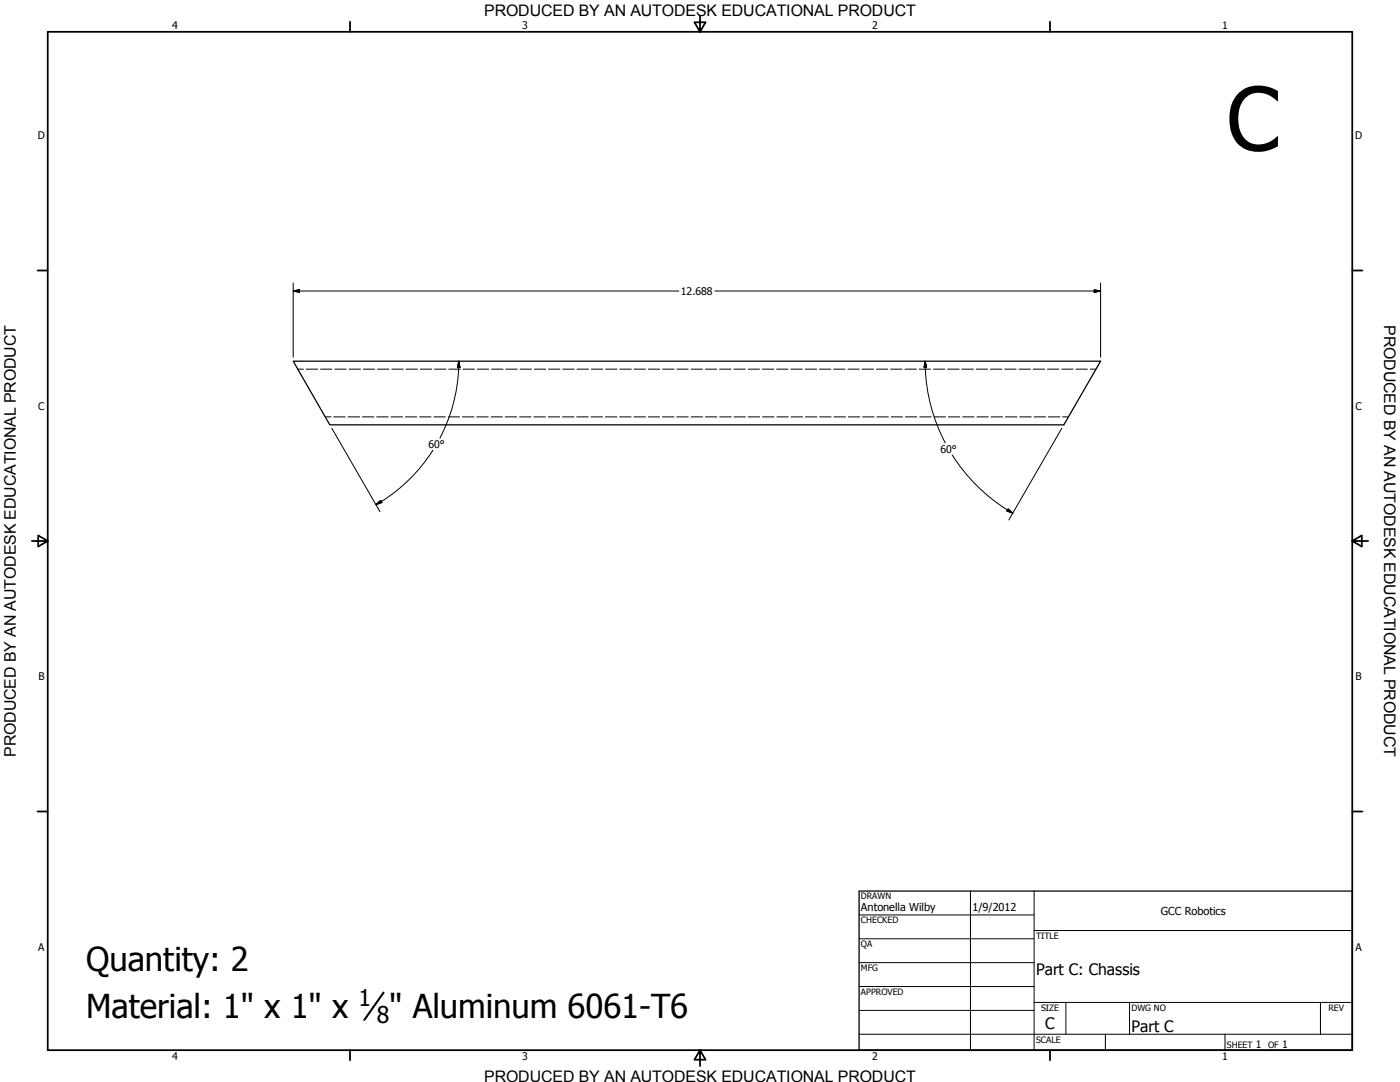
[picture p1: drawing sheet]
<svg xmlns="http://www.w3.org/2000/svg" width="559mm" height="432mm" viewBox="0 0 559 432" stroke-linecap="round" stroke-linejoin="round" font-family="sans-serif">
<!-- layer: Visible (ANSI) -->
<path d="M117 144.1h322.3l-14.7 25.4h-293z" fill="none" stroke="#000" stroke-width=".51"/>
<!-- layer: Hidden (ANSI) -->
<g fill="none" stroke="#000" stroke-width=".4">
<path d="M118.8 147.3h2.3M122.2 147.3h4.6M128 147.3h4.5M133.6 147.3h4.6M139.3 147.3h4.6M145 147.3h4.5M150.7 147.3h4.6M156.4 147.3h4.5M162.1 147.3h4.5M167.8 147.3h4.5M173.4 147.3h4.6M179.1 147.3h4.6"/>
<path d="M184.8 147.3h4.6M190.5 147.3h4.6M196.2 147.3h4.6M201.9 147.3h4.5M207.6 147.3h4.6M213.3 147.3h4.5M218.9 147.3h4.6M224.7 147.3h4.5M230.3 147.3h4.6M236 147.3h4.6M241.7 147.3h4.6M247.4 147.3h4.6"/>
<path d="M253.1 147.3h4.5M258.8 147.3h4.5M264.5 147.3h4.5M270.2 147.3h4.5M275.8 147.3h4.6M281.6 147.3h4.5M287.2 147.3h4.6M292.9 147.3h4.6M298.6 147.3h4.5M304.3 147.3h4.6M310 147.3h4.5M315.7 147.3h4.5"/>
<path d="M321.4 147.3h4.5M327.1 147.3h4.5M332.7 147.3h4.6M338.5 147.3h4.5M344.1 147.3h4.6M349.8 147.3h4.6M355.5 147.3h4.5M361.2 147.3h4.6M366.9 147.3h4.5M372.6 147.3h4.5M378.3 147.3h4.5M383.9 147.3h4.6"/>
<path d="M389.6 147.3h4.6M395.4 147.3h4.5M401 147.3h4.6M406.7 147.3h4.6M412.4 147.3h4.5M418.1 147.3h4.6M423.8 147.3h4.5M429.5 147.3h4.5M435.2 147.3h2.3M129.9 166.4h2.2M133.2 166.4h4.6M138.9 166.4h4.6"/>
<path d="M144.7 166.4h4.5M150.4 166.4h4.5M156.1 166.4h4.6M161.8 166.4h4.5M167.4 166.4h4.6M173.2 166.4h4.5M178.9 166.4h4.6M184.6 166.4h4.6M190.3 166.4h4.6M196 166.4h4.5M201.7 166.4h4.5M207.4 166.4h4.6"/>
<path d="M213.1 166.4h4.6M218.8 166.4h4.6M224.5 166.4h4.6M230.2 166.4h4.6M235.9 166.4h4.6M241.6 166.4h4.6M247.3 166.4h4.6M253 166.4h4.6M258.8 166.4h4.5M264.4 166.4h4.6M270.1 166.4h4.6M275.8 166.4h4.6"/>
<path d="M281.6 166.4h4.5M287.3 166.4h4.5M293 166.4h4.5M298.6 166.4h4.6M304.4 166.4h4.5M310.1 166.4h4.5M315.8 166.4h4.6M321.5 166.4h4.6M327.2 166.4h4.5M332.9 166.4h4.5M338.6 166.4h4.6M344.3 166.4h4.6"/>
<path d="M350 166.4h4.6M355.7 166.4h4.5M361.4 166.4h4.6M367.1 166.4h4.6M372.8 166.4h4.6M378.5 166.4h4.6M384.2 166.4h4.6M390 166.4h4.5M395.6 166.4h4.6M401.3 166.4h4.6M407 166.4h4.6M412.7 166.4h4.6"/>
<path d="M418.5 166.4h4.5M424.1 166.4h2.3"/>
</g>
<!-- layer: Border (ANSI) -->
<g fill="none" stroke="#000" stroke-width=".7">
<path d="M19 12.7h520.8v406.4h-520.8zM139.7 8.6v4.1M279.4 6.3v6.4l-2.2-3.8h4.4l-2.2 3.8M419.1 8.6v4.1M15 107.9h4M539.8 107.9h4M12.7 215.9h6.3l-3.8-2.2v4.4l3.8-2.2M539.8 215.9l3.8 2.2v-4.4l-3.8 2.2h6.3M15 323.8h4M539.8 323.8h4M139.7 419.1v4.1M279.4 419.1l2.2 3.8h-4.4l2.2-3.8v6.3"/>
<path d="M419.1 419.1v4.1"/>
</g>
<!-- layer: Title (ANSI) -->
<g fill="none" stroke="#000" stroke-width=".4">
<path d="M387.3 355.6v63.5M412.7 355.6v63.5M342.9 365.1h69.8M342.9 374.6h69.8M412.7 371.3h127.1M342.9 384.2h69.8M342.9 393.7h69.8M342.9 412.7h196.9M342.9 403.2h69.8M412.7 400h127.1M425.4 400v12.7M441.2 412.7v6.4"/>
<path d="M450.8 400v12.7M488.9 412.7v6.4M527 400v12.7"/>
</g>
<path d="M342.9 355.6h196.9v63.5h-196.9z" fill="none" stroke="#000" stroke-width=".51"/>
<!-- layer: Dimension (ANSI) -->
<g fill="none" stroke="#000" stroke-width=".4">
<path d="M117 116.1l2.5-.5v1zM117 116.1h154M117 113v29.6M285.3 116.1h154M436.8 115.6l2.5 .5-2.5 .5zM439.3 113v29.6M183.1 146.7a66.1 66.1 0 0 1-7.5 28.2M183.1 144.1l.5 2.6-1-.1zM183.1 144.1v2.5M369.3 144.1l.5 2.5-1 .1zM369.3 144.1v2.5M369.3 146.7a70 70 0 0 0 8 30.1"/>
<path d="M132.5 170.9l19.1 33.3M172.8 179.6a66.1 66.1 0 0 1-20.6 20.6M423.8 170.9l-21.1 36.6M380.1 181.6a70 70 0 0 0 22 21.9M150.1 201.4l1.9-1.7 .5 .8zM152.2 200.1l-2.1 1.3M402.1 203.5l2.1 1.3M402.4 203.1l1.8 1.7-2.3-.9z"/>
</g>
<path d="M117 116.1l2.5-.5zM117 116.1l2.5-.5v1zM436.8 116.6l2.5-.5zM436.8 115.6l2.5 .5-2.5 .5zM183.1 144.1l.5 2.6zM183.1 144.1l.5 2.6-1-.1zM369.3 144.1l.5 2.5zM369.3 144.1l.5 2.5-1 .1zM150.1 201.4l1.9-1.7zM150.1 201.4l1.9-1.7 .5 .8zM401.9 203.9l2.3 .9zM402.4 203.1l1.8 1.7-2.3-.9z" fill="#000" stroke="#000" stroke-width=".4"/>
<!-- layer: Symbol (ANSI) -->
<path d="M153.1 396.1l-7.7 10.9" fill="none" stroke="#000" stroke-width=".83"/>
<text font-size="35.1" x="489.6" y="60.1">C</text>
<g font-size="13.1">
<text x="34.4" y="387.6">Quantity: 2</text>
<text x="34.4" y="406.3">Material: 1&quot; x 1&quot; x</text>
<text x="155.4" y="406.3">&quot; Aluminum 6061-T6</text>
</g>
<g font-size="9.2">
<text x="143.1" y="401.6">1</text>
<text x="150.4" y="408.4">8</text>
</g>
<g font-size="6.4">
<text x="552.4" y="129.8" transform="rotate(90 552.4 129.8)">PRODUCED BY AN AUTODESK EDUCATIONAL PRODUCT</text>
<text x="6.3" y="302" transform="rotate(-90 6.3 302)">PRODUCED BY AN AUTODESK EDUCATIONAL PRODUCT</text>
</g>
<g font-size="6.3">
<text x="193.3" y="6.3">PRODUCED BY AN AUTODESK EDUCATIONAL PRODUCT</text>
<text x="413.5" y="389.1">Part C: Chassis</text>
<text x="417.2" y="410.6">C</text>
<text x="451.6" y="411.9">Part C</text>
<text x="193.3" y="431.8">PRODUCED BY AN AUTODESK EDUCATIONAL PRODUCT</text>
</g>
<g font-size="4.4">
<text x="343.7" y="363.5">Antonella Wilby</text>
<text x="388.1" y="363.7">1/9/2012</text>
<text x="463.4" y="365.1">GCC Robotics</text>
</g>
<g font-size="4.2">
<text x="68.7" y="11.7">4</text>
<text x="208.4" y="11.7">3</text>
<text x="348.1" y="11.7">2</text>
<text x="487.8" y="11.7">1</text>
<text x="15.1" y="55.5">D</text>
<text x="540.9" y="55.5">D</text>
<text x="271.8" y="117.7">12.688</text>
<text x="15.2" y="163.4">C</text>
<text x="541" y="163.4">C</text>
<text x="171" y="178.8">60°</text>
<text x="375.3" y="180.7">60°</text>
<text x="15.3" y="271.4">B</text>
<text x="541.1" y="271.4">B</text>
<text x="15.2" y="379.3">A</text>
<text x="541" y="379.3">A</text>
<text x="501.3" y="418.3">1</text>
<text x="511.8" y="418.3">1</text>
<text x="68.7" y="423.2">4</text>
<text x="208.4" y="423.2">3</text>
<text x="348.1" y="423.2">2</text>
<text x="487.8" y="423.2">1</text>
</g>
<g font-size="3.5">
<text x="343.7" y="358.9">DRAWN</text>
<text x="343.7" y="368.5">CHECKED</text>
<text x="413.5" y="374.6">TITLE</text>
<text x="343.7" y="378">QA</text>
<text x="343.7" y="387.5">MFG</text>
<text x="343.7" y="397.1">APPROVED</text>
<text x="415.5" y="403.4">SIZE</text>
<text x="451.6" y="403.4">DWG NO</text>
<text x="530.3" y="403.4">REV</text>
<text x="413.5" y="416.1">SCALE</text>
<text x="489.7" y="418.3">SHEET</text>
<text x="506.2" y="418.3">OF</text>
</g>
</svg>
